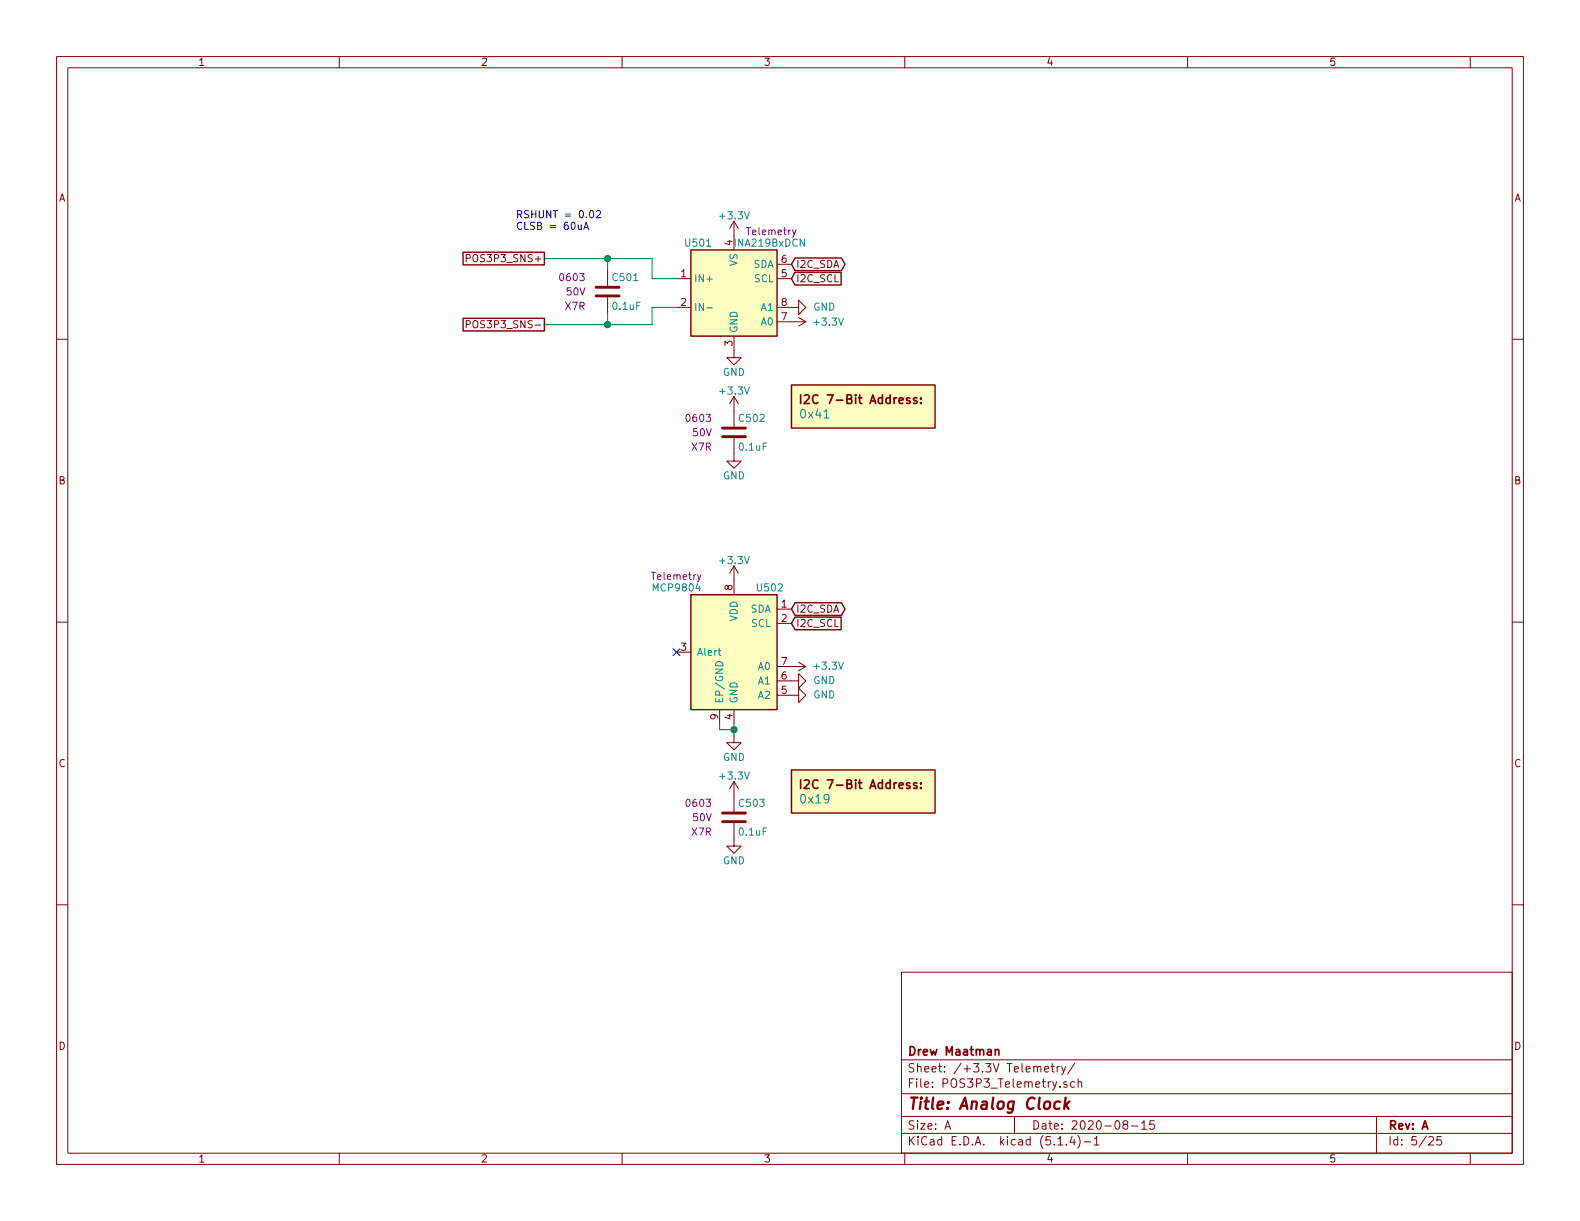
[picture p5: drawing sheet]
<svg xmlns="http://www.w3.org/2000/svg" width="279mm" height="216mm" viewBox="0 0 279 216" stroke-linecap="round" stroke-linejoin="round" font-family="sans-serif">
<g fill="none" stroke="#840000" stroke-width=".18">
<path d="M10 10h259.4v195.9h-259.4zM12 12h255.4v191.9h-255.4zM60 10v2M110 10v2M160 10v2M210 10v2M260 10v2M129.8 39.1v5.1M129.8 39.1l-.8 1.3M129.8 39.1l.8 1.3M10 60h2M82.4 57.4l.7-.1v-.5l-.2-.1h-.5v1.3"/>
<path d="M82.4 45.7l.7-.1v-.5l-.2-.1h-.5v1.3M107.4 47.8v2.7M107.4 52.6v2.8M119.6 49.3h2.6M119.6 54.4h2.6M129.8 59.4v3.8h1.3l-1.3 1.3-1.3-1.3h1.3M137.4 54.4h3.8v-1.3l1.3 1.3-1.3 1.2v-1.2M137.4 56.9h5.1M137.4 49.3h2.6M137.4 46.7h2.6M141.2 56.1l1.3 .8M142.5 56.9l-1.3 .8"/>
<path d="M267.4 60h2M129.8 77.5v4h1.3l-1.3 1.3-1.3-1.3h1.3M129.8 70.1v5.3M129.8 70.1l-.8 1.3M129.8 70.1l.8 1.3M10 110h2M119.6 115.3h2.6M129.8 100.1v5.1M129.8 100.1l.8 1.2M129.8 100.1l-.8 1.2M137.4 117.9h5.1M137.4 107.7h2.6"/>
<path d="M137.4 110.2h2.6M141.2 117.1l1.3 .8M142.5 117.9l-1.3 .7M267.4 110h2M127.3 125.5v2.5M129.8 130v1.3h-1.3l1.3 1.3 1.3-1.3h-1.3M129.8 138.2l-.8 1.2M129.8 125.5v2.5M129.8 138.2v5.3M129.8 138.2l.8 1.2M137.4 122.9h3.8v-1.2l1.3 1.2-1.3 1.3v-1.3M137.4 120.4h3.8v-1.3l1.3 1.3-1.3 1.3v-1.3"/>
<path d="M10 160h2M129.8 145.5v4.1h1.3l-1.3 1.3-1.3-1.3h1.3M267.4 160h2M159.4 171.9h108v32h-108zM159.4 197.4h108M159.4 193.4h108M159.4 187.4h108M167.1 199.7l.5-1.5 .5 1.5M167.2 199.2h.8M179.4 197.4v3M184.7 189.1l.7-.2v-.3h-.5l-.2 .2 .1 .7h.6M185.9 188.6h.5"/>
<path d="M186.1 188.1v1.3l.3 .2M186.9 188.6v1M187.4 188.6h-.3l-.2 .2M187.7 188.6l.4 1M188.4 188.6l-.5 1.3-.2 .2M188.6 191.3h-.3l-.2 .2 .1 .2 .4 .1v.4h-.5M190 191.3h-.4l-.3 .2 .1 .6 .2 .2 .4-.1M190.1 188l-1.3 1.9M190.7 191.4l.2-.1h.3l.1 1M190.7 190.8v1.5M198.9 198.8l-.3-.3 .1-.2a.48 .48 0 0 1 .6-.1l.1 .3-.1 .3-.6 .1a.48 .48 0 0 0 0 .6l.2 .2 .5-.2v-.4l-.2-.3M200.1 199.1h1.1"/>
<path d="M201.9 198.6l.4-.4v1.5M201.9 199.7h.8M204.1 198.2h-.7l-.1 .7 .2-.1h.5l.2 .2-.1 .5-.2 .2-.6-.2M243.4 197.4v6.5M60 203.9v2M110 203.9v2M159.4 200.4h108M160 203.9v2M187.1 202.5h.8M188.6 202.3v.2M189.6 200.9l-.4 1.1h.9M189.9 201.5v1"/>
<path d="M190.6 200.8a1.71 1.71 0 0 1 0 2.2M191.7 201.9h1.2M193.5 201.4l.4-.4v1.5M193.5 202.5h.9M210 203.9v2M252.7 201.1l.2-.1h.3l.3 .4-.9 1.1h.9M254.9 201h-.7l-.1 .7 .2-.2 .5 .1 .1 .2v.5l-.2 .2-.6-.2M260 203.9v2"/>
</g>
<path d="M187.5 194.8a.68 .68 0 0 0-1 .3l-.1 .6 .2 .3 .1 .1 .6-.1M188.4 194.1l-.2 2M188.5 195.3l.5 .8M189.1 194.8l-.8 .7" fill="none" stroke="#840000" stroke-width=".41"/>
<path d="M141.6 69.8v1.5M142.2 70l.6-.2 .2 .2 .1 .3-.9 1h.9M162.1 70.4l-.4-.1-.2 .2 .1 .3 .5 .1v.4h-.6M162.8 71.2v.1M162.8 70.4v.1M141.6 137.9v1.5M142.2 138l.6-.1 .2 .1 .1 .3-.9 1.1h.9M162.1 138.5l-.4-.1-.2 .2 .1 .2 .5 .2v.3h-.6M162.8 139.3v.1M162.8 138.5v.1M176 185.7l.2-.1h.4v1M176 185.6v1" fill="none" stroke="#840000" stroke-width=".3"/>
<g fill="#ffffc2" stroke="#ffffc2" stroke-width=".18">
<path d="M122.2 44.2h15.2v15.2h-15.2z"/>
<path d="M140 136.1h25.4v7.7h-25.4z"/>
<path d="M122.2 105.2h15.2v20.3h-15.2z"/>
<path d="M140 68.1h25.4v7.6h-25.4z"/>
</g>
<path d="M81.9 56.3h14.4v2.2h-14.4zM81.9 44.6h14.4v2.2h-14.4zM122.2 44.2h15.2v15.2h-15.2zM140.6 48.2h8.1v2.2h-8.1l-.6-1.1zM140.6 45.6h8.2l.6 1.1-.6 1.2h-8.2l-.6-1.2zM140 68.1h25.4v7.6h-25.4zM122.2 105.2h15.2v20.3h-15.2zM140.6 109.1h8.1v2.3h-8.1l-.6-1.2zM140.6 106.6h8.2l.6 1.1-.6 1.1h-8.2l-.6-1.1zM140 136.1h25.4v7.7h-25.4z" fill="none" stroke="#840000" stroke-width=".25"/>
<path d="M125 54.4h1M126.7 117.1a.66 .66 0 0 1 .8-.1 .66 .66 0 0 1 .3 .7h-1.3zM127 115h.5M127.2 114.6v1.1l.3 .2" fill="none" stroke="#008484" stroke-width=".18"/>
<path d="M140.7 40.7l-.4 1.1-.2 .1M124 101.6l-.5 1.2-.2 .1" fill="none" stroke="#840084" stroke-width=".18"/>
<path d="M105.4 52.3h4.1M105.4 50.8h4.1M127.8 77.2h4M127.8 75.7h4M127.8 145.3h4M127.8 143.8h4" fill="none" stroke="#840000" stroke-width=".51"/>
<path d="M96.3 45.7h19v3.6h4.3M107.4 45.7v2.1M107.4 55.4v2M119.6 54.4h-4.3v3h-19M127.3 128v1h2.5M129.8 128v2" fill="none" stroke="#008400" stroke-width=".18"/>
<path d="M102.3 39.7v.8l.3 .1 .2-.2M102.8 39.7v.9M104.4 37.4l.1-.2a.67 .67 0 0 1 .5 .7 .67 .67 0 0 1-.5 .6l-.3-.5zM105.5 37.4l.4-.2 .3 .4-.8 .9h.8M103.2 40.6l.5-1.3 .4 1.3M103.4 40.2h.6" fill="none" stroke="#0000c2" stroke-width=".18"/>
<g fill="#008400" stroke="#008400" stroke-width=".25">
<circle cx="107.4" cy="57.4" r=".51"/>
<circle cx="107.4" cy="45.7" r=".51"/>
<circle cx="129.8" cy="129" r=".51"/>
</g>
<path d="M119 114.7l1.2 1.2M120.2 114.7l-1.2 1.2" fill="none" stroke="#000084" stroke-width=".18"/>
<text font-size="2.8" fill="#840000" x="160.4" y="196.2">Title: Analog Clock</text>
<g font-size="2.1" fill="#840000">
<text x="143" y="71.4">I2C 7-Bit Address:</text>
<text x="143" y="139.5">I2C 7-Bit Address:</text>
<text x="160.4" y="189.6">Sheet: /+3.3V Telemetry/</text>
<text x="160.4" y="186.6">Drew Maatman</text>
<text x="160.4" y="192.3">File: POS3P3_Telemetry.sch</text>
<text x="160.4" y="202.5">KiCad E.D.A. kicad (5.1.4)-1</text>
<text x="160.4" y="199.7">Size: A</text>
<text x="182.4" y="199.7">Date: 2020-08-15</text>
<text x="245.4" y="199.7">Rev: A</text>
<text x="245.4" y="202.5">Id: 5/25</text>
</g>
<g font-size="2.1" fill="#008484">
<text x="141.7" y="74">0x41</text>
<text x="141.7" y="142.1">0x19</text>
</g>
<g font-size="1.8" fill="#840000">
<text x="35" y="11.6">1</text>
<text x="85" y="11.6">2</text>
<text x="135" y="11.6">3</text>
<text x="185" y="11.6">4</text>
<text x="235" y="11.6">5</text>
<text x="10.4" y="35.6">A</text>
<text x="267.8" y="35.6">A</text>
<text x="83.5" y="46.4">POS3P3_SNS+</text>
<text x="138.2" y="46.5">6</text>
<text x="140.7" y="47.4">I2C_SDA</text>
<text x="120.4" y="49">1</text>
<text x="138.2" y="49">5</text>
<text x="140.7" y="49.9">I2C_SCL</text>
<text x="83.9" y="58">POS3P3_SNS-</text>
<text x="120.4" y="54.1">2</text>
<text x="138.2" y="56.6">7</text>
<text x="138.2" y="54.1">8</text>
<text x="129.5" y="61.2" transform="rotate(-90 129.5 61.2)">3</text>
<text x="10.4" y="85.6">B</text>
<text x="267.8" y="85.6">B</text>
<text x="129.5" y="104.4" transform="rotate(-90 129.5 104.4)">8</text>
<text x="138.2" y="107.4">1</text>
<text x="138.2" y="110">2</text>
<text x="140.7" y="110.9">I2C_SCL</text>
<text x="140.7" y="108.3">I2C_SDA</text>
<text x="120.4" y="115.1">3</text>
<text x="138.2" y="117.6">7</text>
<text x="138.2" y="122.7">5</text>
<text x="138.2" y="120.1">6</text>
<text x="127" y="127.2" transform="rotate(-90 127 127.2)">9</text>
<text x="129.5" y="127.2" transform="rotate(-90 129.5 127.2)">4</text>
<text x="10.4" y="135.6">C</text>
<text x="267.8" y="135.6">C</text>
<text x="10.4" y="185.6">D</text>
<text x="267.8" y="185.6">D</text>
<text x="35" y="205.5">1</text>
<text x="85" y="205.5">2</text>
<text x="135" y="205.5">3</text>
<text x="185" y="205.5">4</text>
<text x="235" y="205.5">5</text>
</g>
<g font-size="1.8" fill="#0000c2">
<text x="91.2" y="38.6">RSHUNT = 0.02</text>
<text x="91.2" y="40.6">CLSB = 60uA</text>
</g>
<g font-size="1.8" fill="#008484">
<text x="127.5" y="38.8">+3.3V</text>
<text x="121.3" y="43.6">U501</text>
<text x="129.5" y="43.4" transform="rotate(-90 129.5 43.4)">4</text>
<text x="130.1" y="43.6">INA219BxDCN</text>
<text x="130.4" y="47.1" transform="rotate(-90 130.4 47.1)">VS</text>
<text x="133.2" y="47.4">SDA</text>
<text x="108.5" y="49.7">C501</text>
<text x="122.7" y="49.9">IN+</text>
<text x="133.4" y="49.9">SCL</text>
<text x="108.5" y="54.8">0.1uF</text>
<text x="122.7" y="55">IN-</text>
<text x="130.4" y="58.9" transform="rotate(-90 130.4 58.9)">GND</text>
<text x="134.6" y="57.5">A0</text>
<text x="134.6" y="55">A1</text>
<text x="143.8" y="54.9">GND</text>
<text x="144.1" y="57.6">+3.3V</text>
<text x="127.5" y="69.8">+3.3V</text>
<text x="127.8" y="66.5">GND</text>
<text x="130.8" y="74.6">C502</text>
<text x="130.8" y="79.7">0.1uF</text>
<text x="127.8" y="84.8">GND</text>
<text x="127.5" y="99.7">+3.3V</text>
<text x="115.7" y="104.6">MCP9804</text>
<text x="134" y="104.6">U502</text>
<text x="130.4" y="109.9" transform="rotate(-90 130.4 109.9)">VDD</text>
<text x="132.7" y="108.3">SDA</text>
<text x="132.9" y="110.9">SCL</text>
<text x="123.2" y="116">Alert</text>
<text x="134.1" y="118.5">A0</text>
<text x="144.1" y="118.4">+3.3V</text>
<text x="127.9" y="124.5" transform="rotate(-90 127.9 124.5)">EP/GND</text>
<text x="130.4" y="124.5" transform="rotate(-90 130.4 124.5)">GND</text>
<text x="134.1" y="123.6">A2</text>
<text x="134.1" y="121">A1</text>
<text x="143.8" y="123.5">GND</text>
<text x="143.8" y="121">GND</text>
<text x="127.5" y="137.8">+3.3V</text>
<text x="127.8" y="134.5">GND</text>
<text x="130.8" y="142.7">C503</text>
<text x="130.8" y="147.8">0.1uF</text>
<text x="127.8" y="152.8">GND</text>
</g>
<g font-size="1.8" fill="#840084">
<text x="132.2" y="41.6">Telemetry</text>
<text x="99.2" y="49.7">0603</text>
<text x="100.2" y="52.2">50V</text>
<text x="100" y="54.8">X7R</text>
<text x="121.5" y="74.6">0603</text>
<text x="122.6" y="77.1">50V</text>
<text x="122.4" y="79.7">X7R</text>
<text x="115.4" y="102.5">Telemetry</text>
<text x="121.5" y="142.7">0603</text>
<text x="122.4" y="147.8">X7R</text>
<text x="122.6" y="145.2">50V</text>
</g>
</svg>
